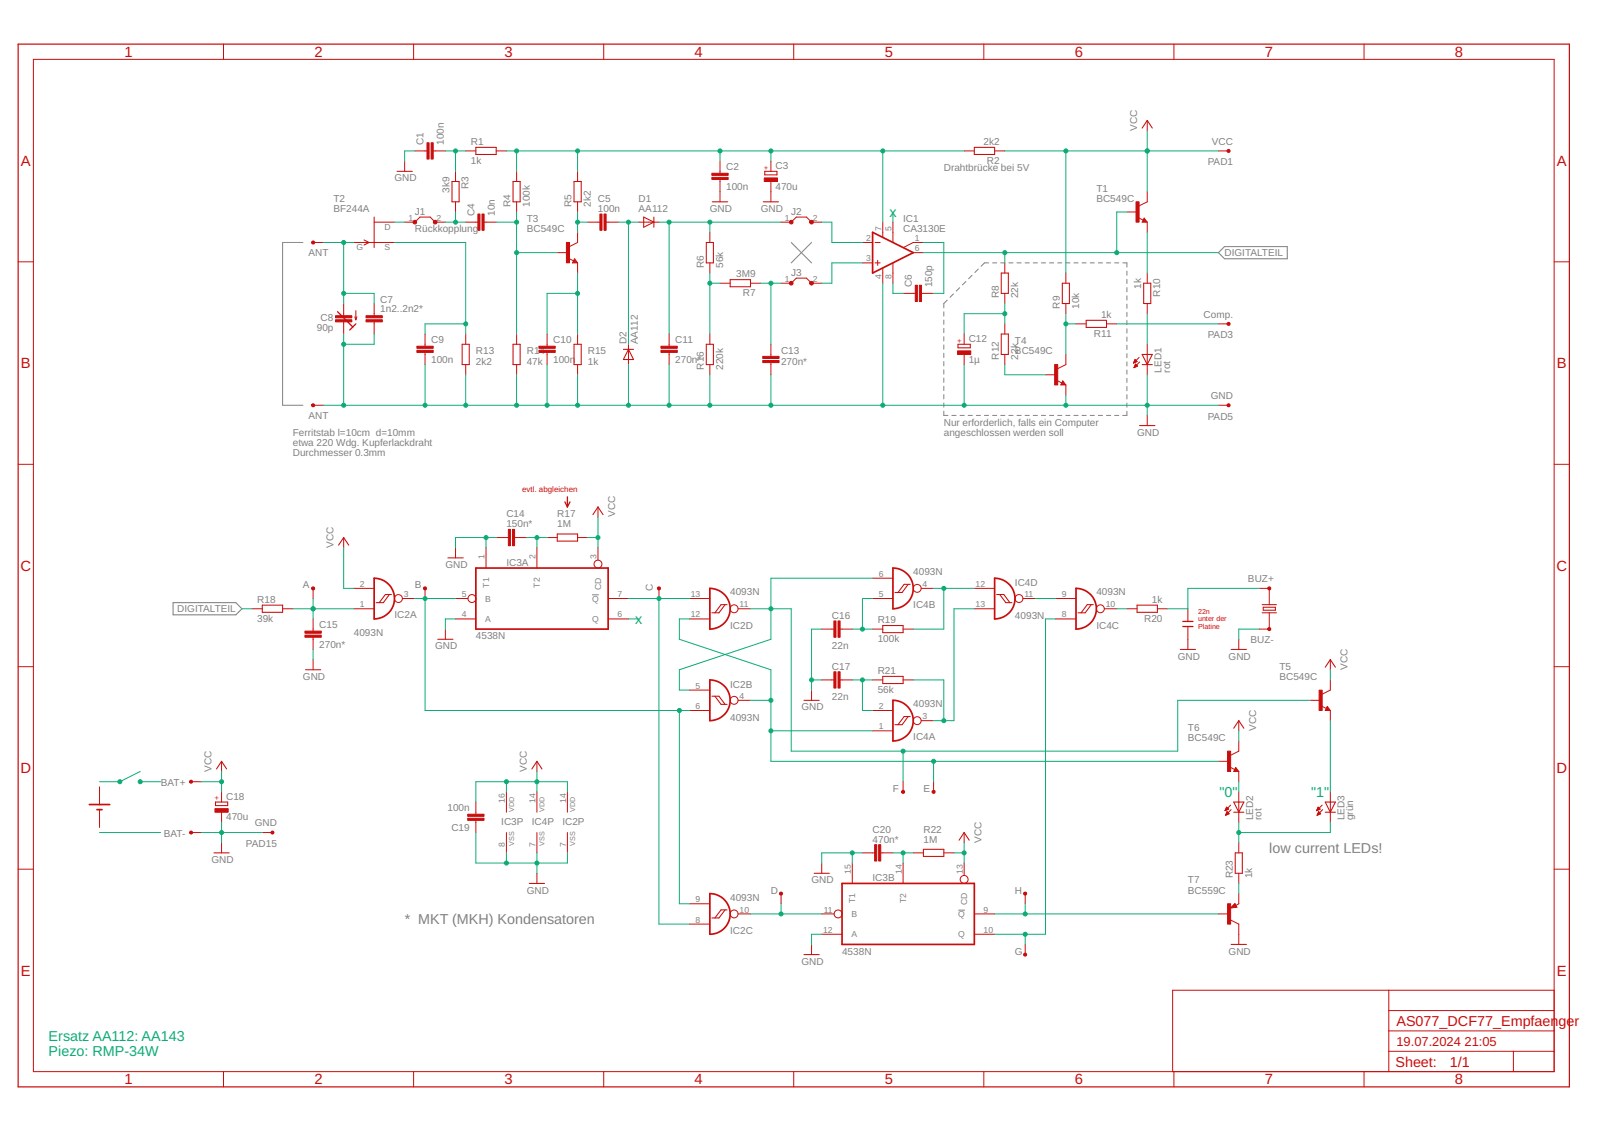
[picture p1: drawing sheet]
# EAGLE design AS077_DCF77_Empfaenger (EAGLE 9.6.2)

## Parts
C1  100n  RCL_C-EU050-024X044  [RCL_C050-024X044]
C2  100n  RCL_C-EU050-024X044  [RCL_C050-024X044]
C3  470u  RCL_CPOL-EUE5-10.5  [RCL_E5-10,5]
C4  10n  RCL_C-EU050-024X044  [RCL_C050-024X044]
C5  100n  RCL_C-EU050-024X044  [RCL_C050-024X044]
C6  150p  RCL_C-EU050-024X044  [RCL_C050-024X044]
C7  1n2..2n2*  RCL_C-EU075-032X103  [RCL_C075-032X103]
C8  90p  RCL_C-TRIMM808-7.5  [RCL_CTRIM808-BC7.5]
C9  100n  RCL_C-EU050-024X044  [RCL_C050-024X044]
C10  100n  RCL_C-EU050-024X044  [RCL_C050-024X044]
C11  270n*  RCL_C-EU075-032X103  [RCL_C075-032X103]
C12  1µ  RCL_CPOL-EUE5-6  [E5-6]
C13  270n*  RCL_C-EU075-032X103  [RCL_C075-032X103]
C14  150n*  RCL_C-EU075-032X103  [RCL_C075-032X103]
C15  270n*  RCL_C-EU075-032X103  [RCL_C075-032X103]
C16  22n  RCL_C-EU050-024X044  [RCL_C050-024X044]
C17  22n  RCL_C-EU050-024X044  [RCL_C050-024X044]
C18  470u  RCL_CPOL-EUE5-10.5  [RCL_E5-10,5]
C19  100n  RCL_C-EU050-024X044  [RCL_C050-024X044]
C20  470n*  RCL_C-EU075-032X103  [RCL_C075-032X103]
D1  AA112  DIODE_AA112  [DIODE_DO07]
D2  AA112  DIODE_AA112  [DIODE_DO07]
IC1  CA3130E  CA3130N  [DIL08]
IC2  4093N  40XX_4093N  [DIL14]
IC3  4538N  45XX_4538N  [DIL16]
IC4  4093N  40XX_4093N  [DIL14]
J1  Rückkopplung  JUMPER_J5MM  [JUMPER_05]
J2  JUMPER_J5MM  [JUMPER_05]
J3  JUMPER_J5MM  [JUMPER_05]
LED1  rot  LED_LED5MM  [LED_LED5MM]
LED2  rot  LED_LED5MM  [LED_LED5MM]
LED3  grün  LED_LED5MM  [LED_LED5MM]
PAD1  VCC  WIREPAD_2.2/1.3  [WIREPAD_2.2/1.3]
PAD2  ANT  WIREPAD_2.2/1.3  [WIREPAD_2.2/1.3]
PAD3  Comp.  WIREPAD_2.2/1.3  [WIREPAD_2.2/1.3]
PAD4  ANT  WIREPAD_2.2/1.3  [WIREPAD_2.2/1.3]
PAD5  GND  WIREPAD_2.2/1.3  [WIREPAD_2.2/1.3]
PAD6  A  WIREPAD_2.2/1.3  [WIREPAD_2.2/1.3]
PAD7  B  WIREPAD_2.2/1.3  [WIREPAD_2.2/1.3]
PAD8  C  WIREPAD_2.2/1.3  [WIREPAD_2.2/1.3]
PAD9  BUZ-  WIREPAD_2.2/1.3  [WIREPAD_2.2/1.3]
PAD10  BUZ+  WIREPAD_2.2/1.3  [WIREPAD_2.2/1.3]
PAD11  BAT+  WIREPAD_2.2/1.3  [WIREPAD_2.2/1.3]
PAD12  F  WIREPAD_2.2/1.3  [WIREPAD_2.2/1.3]
PAD13  E  WIREPAD_2.2/1.3  [WIREPAD_2.2/1.3]
PAD14  BAT-  WIREPAD_2.2/1.3  [WIREPAD_2.2/1.3]
PAD15  GND  WIREPAD_2.2/1.3  [WIREPAD_2.2/1.3]
PAD16  D  WIREPAD_2.2/1.3  [WIREPAD_2.2/1.3]
PAD17  H  WIREPAD_2.2/1.3  [WIREPAD_2.2/1.3]
PAD18  G  WIREPAD_2.2/1.3  [WIREPAD_2.2/1.3]
Q1  34MM_PIEZO  [34MM_PIEZO_SCREW]
R1  1k  RCL_R-EU_0207/5V  [RCL_0207/5V]
R2  2k2  RCL_R-EU_0207/5V  [RCL_0207/5V]
R3  3k9  RCL_R-EU_0207/15  [RCL_0207/15]
R4  100k  RCL_R-EU_0207/5V  [RCL_0207/5V]
R5  2k2  RCL_R-EU_0207/5V  [RCL_0207/5V]
R6  56k  RCL_R-EU_0207/5V  [RCL_0207/5V]
R7  3M9  RCL_R-EU_0207/5V  [RCL_0207/5V]
R8  22k  RCL_R-EU_0207/5V  [RCL_0207/5V]
R9  10k  RCL_R-EU_0207/5V  [RCL_0207/5V]
R10  1k  RCL_R-EU_0207/5V  [RCL_0207/5V]
R11  1k  RCL_R-EU_0207/5V  [RCL_0207/5V]
R12  22k  RCL_R-EU_0207/5V  [RCL_0207/5V]
R13  2k2  RCL_R-EU_0207/5V  [RCL_0207/5V]
R14  47k  RCL_R-EU_0207/5V  [RCL_0207/5V]
R15  1k  RCL_R-EU_0207/5V  [RCL_0207/5V]
R16  220k  RCL_R-EU_0207/5V  [RCL_0207/5V]
R17  1M  RCL_R-EU_0207/15  [RCL_0207/15]
R18  39k  RCL_R-EU_0207/15  [RCL_0207/15]
R19  100k  RCL_R-EU_0207/5V  [RCL_0207/5V]
R20  1k  RCL_R-EU_0207/5V  [RCL_0207/5V]
R21  56k  RCL_R-EU_0207/5V  [RCL_0207/5V]
R22  1M  RCL_R-EU_0207/15  [RCL_0207/15]
R23  1k  RCL_R-EU_0207/10  [RCL_0207/10]
T1  BC549C  BC549C5.08  [TO92_5.08]
T2  BF244A  BF244A5.08  [TO92_5.08]
T3  BC549C  BC549C5.08  [TO92_5.08]
T4  BC549C  BC549C5.08  [TO92_5.08]
T5  BC549C  BC549C2.54  [TO92_2.54]
T6  BC549C  BC549C2.54  [TO92_2.54]
T7  BC559C  BC559C5.08  [TO92_5.08]
U$1  9V_SILKSCREEN  [9V_BLOCK]

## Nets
DIGITALTEIL: IC1.6(OUT) R8.2 R18.1 T1.2(B)
GND: C1.1 C2.2 C3.- C7.2 C8.1(E) C8.3(E) C9.2 C10.2 C11.2 C12.- C13.2 C14.1 C15.2 C16.1 C17.1 C18.- C19.1 C20.1 D2.A IC1.4(V-) IC2.7(P:VSS) IC3.1(A:T1) IC3.4(A:A) IC3.8(P:VSS) IC3.12(B:A) IC3.15(B:T1) IC4.7(P:VSS) LED1.K(C) PAD4.1(P) PAD5.1(P) PAD9.1(P) PAD14.1(P) PAD15.1(P) R13.1 R14.1 R15.1 R16.1 T4.3(E) T7.1(C)
N$1: IC1.3(+IN) J3.2
N$2: IC1.2(-IN) J2.2
N$3: C13.1 J3.1 R7.1
N$4: R6.1 R7.2 R16.2
N$5: C11.1 D1.C J2.1 R6.2
N$6: C5.2 D1.A D2.C
N$7: C6.1 IC1.8(CMP)
N$8: C10.1 R15.2 T3.3(E)
N$9: C5.1 R5.1 T3.1(C)
N$10: C4.2 R4.1 R14.2 T3.2(B)
N$11: C2.1 C3.+ IC1.7(V+) R1.2 R2.2 R4.2 R5.2
N$12: C1.2 R1.1 R3.1
N$13: C4.1 J1.2 R3.2
N$14: J1.1 T2.3(D)
N$15: C9.1 R13.2 T2.1(S)
N$16: C6.2 IC1.1(ON/CMP)
N$17: PAD10.1(P) R20.1
N$18: C7.1 C8.2(A) PAD2.1(P) T2.2(G)
N$19: C20.2 IC3.14(B:T2) R22.2
N$20: C12.+ R8.1 R12.2
N$21: PAD3.1(P) R11.1
N$22: R12.1 T4.2(B)
N$23: R9.1 R11.2 T4.1(C)
N$24: LED1.A R10.2
N$25: R10.1 T1.3(E)
N$26: C15.1 IC2.1(A:I0) PAD6.1(P) R18.2
N$27: IC2.8(C:I0) IC2.13(D:I1) IC3.7(A:!Q) PAD8.1(P)
N$28: IC2.5(B:I0) IC2.11(D:O) IC4.6(B:I1) PAD12.1(P) T5.2(B)
N$29: IC4.4(B:O) IC4.12(D:I0) R19.2
N$30: IC2.3(A:O) IC2.6(B:I1) IC2.9(C:I1) IC3.5(A:B) PAD7.1(P)
N$31: IC2.10(C:O) IC3.11(B:B) PAD16.1(P)
N$32: IC2.4(B:O) IC2.12(D:I0) IC4.1(A:I0) PAD13.1(P) T6.2(B)
N$33: IC4.3(A:O) IC4.13(D:I1) R21.2
N$34: IC4.9(C:I1) IC4.11(D:O)
N$35: C16.2 IC4.5(B:I0) R19.1
N$36: C17.2 IC4.2(A:I1) R21.1
N$37: C14.2 IC3.2(A:T2) R17.2
N$38: IC3.10(B:Q) IC4.8(C:I0) PAD18.1(P)
N$39: IC3.9(B:!Q) PAD17.1(P) T7.2(B)
N$40: R23.1 T7.3(E)
N$41: LED2.A T6.3(E)
N$42: LED3.A T5.3(E)
N$43: LED2.K(C) LED3.K(C) R23.2
N$44: IC4.10(C:O) R20.2
N$45: IC3.6(A:Q)
N$46: IC1.5(ON)
VCC: C18.+ C19.2 IC2.2(A:I1) IC2.14(P:VDD) IC3.3(A:CD) IC3.13(B:CD) IC3.16(P:VDD) IC4.14(P:VDD) PAD1.1(P) PAD11.1(P) R2.1 R9.2 R17.1 R22.1 T1.1(C) T5.1(C) T6.1(C)

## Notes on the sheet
- Drahtbrücke bei 5V
- x
- Nur erforderlich, falls ein Computer
- Ferritstab l=10cm  d=10mm | angeschlossen werden soll
- etwa 220 Wdg. Kupferlackdraht
- Durchmesser 0.3mm
- evtl. abgleichen
- x
- 22n
  unter der
  Platine
- "0" | "1"
- low current LEDs!
- *  MKT (MKH) Kondensatoren
- Ersatz AA112: AA143
  Piezo: RMP-34W
  Dreko: BFC280831659
